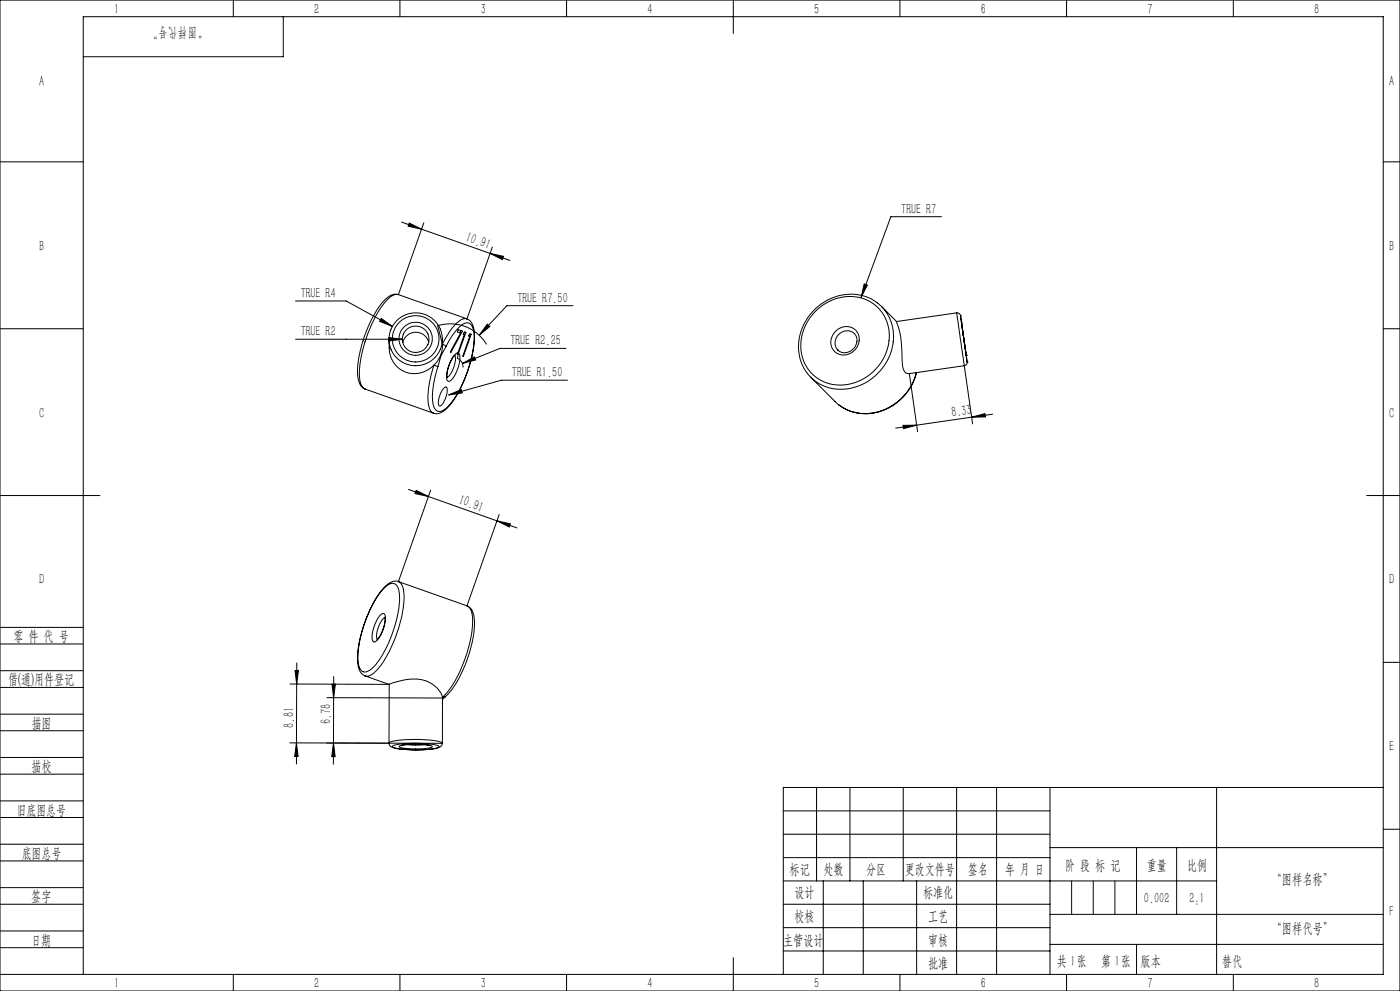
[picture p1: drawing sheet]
<svg xmlns="http://www.w3.org/2000/svg" width="420mm" height="297mm" viewBox="0 0 420 297" stroke-linecap="round" stroke-linejoin="round" font-family="sans-serif">
<g fill="none" stroke="#000" stroke-width=".3">
<path d="M0 0h420v297h-420zM70 0v5M85 5v12h-60M120 0v5M170 0v5M220 0v10M270 0v5M320 0v5M370 0v5M0 48.5h25M415 48.5h5M120.5 66.6l32.5 11.5"/>
<path d="M122.8 66.8l3.7 1.9-4.1-.9zM127.1 66.8l-7.6 21.5M147 75.9l4.1 .9-.4 1zM147.7 74l-7.6 21.6M282.4 64.9h-15.1l-9 24.2M0 98.5h25M88.7 90.2h15.2l13.8 7.6M114.4 95.4l3.3 2.4-3.8-1.5zM119.5 88.3a4.3 4.3 0 0 0-4.5 2 36 36 0 0 0-7.6 22.6 4 4 0 0 0 2.1 3.7M119.5 88.3a3.8 3.8 0 0 0-3.5 1.8 38 38 0 0 0-8.1 23.2 3.5 3.5 0 0 0 1.6 3.3l20.6 7.3a3.4 3.4 0 0 1-1.7-3.4v-1.9l.3-3.1 1.5-6M119.5 88.3l20.6 7.3M132 98.6a8 8 0 0 0-13.4-2 8 8 0 0 0 4.3 12.9 8 8 0 0 0 9.6-9.7l-.4-1.2"/>
<path d="M137.4 98.8l1.3 .4-3.4 6.4-.1-.3 3-5.5-1-.3zM138.3 99.1l-.4 .6M139.2 99.8l-.1 .3M140.1 95.6a4.5 4.5 0 0 1 2.2 4.6 37.2 37.2 0 0 1-7.8 21.7 4.4 4.4 0 0 1-4.4 2M140.1 95.6a3.3 3.3 0 0 0-3.3 1.4l-2 2.6-2.1 3.5M146.2 97.2l.7 .7-3.1 2.6zM171.9 91.6h-19.8l-8.3 8.9M244.8 93.1a13.3 13.3 0 0 1 18.6-.9 13.4 13.4 0 0 1-1.5 19.2 13.2 13.2 0 0 1-18.6 .4 13.4 13.4 0 0 1 1.5-18.7zM250.7 99.2a4 4 0 0 1 6-.3 4 4 0 0 1-.2 5.9 4 4 0 0 1-4.5 1.4 4 4 0 0 1-2.8-3.8l.6-1.9zM259.3 85.1l.9 .3-1.9 3.7zM264.4 91.8l4.5 4.6a28.4 28.4 0 0 1 1.8 11.8 4.8 4.8 0 0 0 1.2 3.6l.9 .2M287 93.8l.6 .1 .5 .7"/>
<path d="M287 93.8l2.3 15.8M287 93.8l-18.1 2.6M288.1 94.6l2 13.8M288.1 94.6l2 13.9M288.1 94.6h.1M288.4 96.6l1.4 9.9M288.4 96.6h.1M415 98.5h5M88.7 101.7h32M116.6 101.2l4.1 .5-4.1 .5zM116.7 101.9a10 10 0 0 0 1.4 6.9 7.7 7.7 0 0 0 12.1 .7M128.6 102.5a4 4 0 0 0-3.9-2.9 4 4 0 0 0-3.9 3.1"/>
<path d="M130.2 109.5l1.2 .3M132.7 101.5a9 9 0 0 1-2.5 8M132.7 103.1l1.1 .8M132.7 103.1l-1.4-5.5a12.7 12.7 0 0 1 14.7 5.6M133 116.4a.61 .61 0 0 1 .8-.4 .61 .61 0 0 1 .4 .9 6.4 6.4 0 0 1-2.2 4.8 .88 .88 0 0 1-.5-1.4l.6-2.3zM133.8 103.9a16.4 16.4 0 0 0-2.4 5.9M133.8 103.9l1.9-3.4a8.2 8.2 0 0 1 4.2-3.7 2.14 2.14 0 0 1 2.2 2.2 32.1 32.1 0 0 1-4.1 17.5l-2 3.3a6 6 0 0 1-4.3 3.5 2.71 2.71 0 0 1-1.9-3v-2.4l.3-3 1.3-5.1M134.6 118.4l3.8-1.6 .3 1zM136.4 106.5a7.2 7.2 0 0 1-1.4 5.8l-.9 .7M136.5 106.4a9.9 9.9 0 0 0-2.3 6.8M137.4 105.8a4.7 4.7 0 0 0-2.6 3.2l-.7 2.9a2.26 2.26 0 0 0 .4 2.4 4.1 4.1 0 0 0 2.5-3l.9-2.9a3 3 0 0 0-.4-2.6M137.4 105.8l-.2 .3 .1 .1 .2-.4"/>
<path d="M137.4 105.8l1.9-5.6-.3-.1 .4-.6 .4 .1-2.3 6.2M137.5 105.8l-.3 1.6 1.3 1.1 .4 1.6M138.7 108.9l3.6-1.9 .4 .9zM140.8 100.4l-.1 .3M141 100l.4 .2-2.4 6.6-.1-.1 2-5.9-.3-.1zM169.8 104.4h-19.8l-11.3 4.5M170.3 113.9h-19.8l-15.9 4.5M242.3 112a14.9 14.9 0 0 1 5-21.5 13.4 13.4 0 0 1 19.4 4.4 15.4 15.4 0 0 1-8.1 20.3 13.2 13.2 0 0 1-16.3-3.2M251.4 100.4a3.1 3.1 0 0 1 3.9-1.1 3.1 3.1 0 0 1 1.7 3.6 3.4 3.4 0 0 1-2.7 2.7 3.4 3.4 0 0 1-3.5-1.5 3.5 3.5 0 0 1 .6-3.7zM272.8 112l2.5 17.4M274.9 111.7a15.9 15.9 0 0 1-19.3 11.7 12.6 12.6 0 0 1-5.1-3.1l-7.3-7.2M275 111.7a15.7 15.7 0 0 1-20.4 11.3l-2.9-1.6"/>
<path d="M289.3 109.6l2.5 17.4M289.3 109.6l-16.5 2.4M289.8 106.5h.1M290.1 108.4v.7l-.8 .5M290.1 108.5h.1M270.9 127.5l4.1-.1-4 1.1zM275 127.4l-6.3 .9M291.5 125l-16.5 2.4M291.5 125l4-1 .1 1zM297.8 124.1l-6.3 .9M0 148.5h30M122.5 146.7l32.6 11.5"/>
<path d="M124.8 147l3.7 1.8-4-.9zM129.2 146.9l-9.7 27.4M149.1 156.1l4 .9-.3 .9zM149.8 154.2l-9.7 27.4M410 148.5h10M115.4 176.1a2.38 2.38 0 0 1 3.5-.8 8.5 8.5 0 0 1 .8 6.2 36 36 0 0 1-7.7 18.5 2.7 2.7 0 0 1-3.6 1 7.6 7.6 0 0 1-.9-5.9 36.9 36.9 0 0 1 7.5-18.6zM119.5 174.3a4.3 4.3 0 0 0-4.4 1.9 37.1 37.1 0 0 0-7.8 22.3 4.3 4.3 0 0 0 2.2 4.1M119.5 174.3a3.5 3.5 0 0 1 1.6 3.3 38.4 38.4 0 0 1-8 23.2 3.7 3.7 0 0 1-3.6 1.8M119.5 174.3l20.6 7.3M0 193h25M0 188h25M89 198.7l-.1 23.9"/>
<path d="M114.1 184.4a.84 .84 0 0 1 1-.5 .84 .84 0 0 1 .5 1.1 9.8 9.8 0 0 1-3.1 7.4 .91 .91 0 0 1-.9-1.3 11.8 11.8 0 0 1 2.5-6.7zM115.5 185a9.7 9.7 0 0 1-2.4 6.7M115.5 185.1a7 7 0 0 0-2.3 6.5M140.1 181.6a4.4 4.4 0 0 1 2.2 4.6 36.8 36.8 0 0 1-8.1 22.1l-.7 .5M140.1 181.6a3.4 3.4 0 0 1 1.6 3.3 38.1 38.1 0 0 1-8.2 23.3l-.8 .8M415 198.5h5M0 206h25M0 201h25M0 219h25M0 214h25M87 205l29.8 .1M88.5 200.9h1l-.5 4.1z"/>
<path d="M98.1 209.1l34.7 .1M99.6 205h1l-.5 4.1zM100.1 209.1l-.1 13.6M100.1 202.7v6.4M109.5 202.6l7.3 2.5M116.8 205.1a18.6 18.6 0 0 1 10.6-1.2 7.9 7.9 0 0 1 5.3 5.1M116.8 205.1l-.1 17.6M132.7 209l.1 .2M132.8 209.2l-.1 13.6M133.5 208.8l-.7 .9M133.5 208.8l-.8 .2M0 232h25"/>
<path d="M0 227h25M87 222.6l29.7 .1M88.9 222.6v6.4M88.9 222.6l.5 4.1h-1zM98 222.7l34.7 .1M100 222.7l.5 4.1h-1zM100 222.7v6.3M116.7 222.7v.1a2.04 2.04 0 0 0 2.2 1.5l5.8 .5M116.7 222.7a3.5 3.5 0 0 1 2.6-.8 36.1 36.1 0 0 1 13.2 .6l.2 .3M117.8 223.6a28.7 28.7 0 0 1 13.8 0l.1 .1a1.37 1.37 0 0 1-1.5 .7 31.9 31.9 0 0 1-12.4-.5zM119.7 223.7a19 19 0 0 1 9.9 0 .86 .86 0 0 1-1.1 .5 20.4 20.4 0 0 1-8.8-.4zM120.3 223.4l2.5-.3a18.7 18.7 0 0 1 6.2 .4"/>
<path d="M122 223.2h5.5M132.7 222.8a1.78 1.78 0 0 1-1.9 1.5l-6.1 .5M245 236v28M255 236v28M271 236v28M287 236v56M299 236v56M315 236v56M365 236v56M415 236h-180v56M0 245h25M0 240h25"/>
<path d="M0 258h25M0 253h25M235 243h80M235 250h80M235 257h80M315 254h100M341 254v20M353 254v20M415 248.5h5M0 271h25M0 266h25M0 279h25"/>
<path d="M235 271h80M235 264h130M235 278h80M247 264v28M259 264v28M275 264v28M315 274h100M0 284h25M0 292h415v-287h-390v287M70 292v5M120 292v5M170 292v5"/>
<path d="M220 287v10M235 285h80M270 292v5M315 283h100M320 292v5M370 292v5"/>
<circle cx="124.7" cy="101.5" r="5"/>
<circle cx="124.7" cy="101.5" r="7"/>
<circle cx="124.7" cy="101.7" r="4"/>
</g>
<path d="M321.5 264v10M328 264v10M334.5 264v10M341 283v9" fill="none" stroke="#0a0605" stroke-width=".3"/>
<g fill="#000">
<path d="M147 75.9l4.1 .9-.4 1zM122.8 66.8l3.7 1.9-4.1-.9z"/>
<path d="M146.2 97.2l-2.4 3.3 3.1-2.6zM138.7 108.9l4-1-.4-.9zM134.6 118.4l4.1-.6-.3-1zM116.6 101.2v1l4.1-.5zM114.4 95.4l-.5 .9 3.8 1.5zM259.3 85.1l-1 4 1.9-3.7z"/>
<path d="M270.9 127.5l4.1-.1-4 1.1zM291.5 125l4-1 .1 1z"/>
<path d="M149.1 156.1l4 .9-.3 .9zM124.8 147l3.7 1.8-4-.9z"/>
<path d="M88.5 200.9h1l-.5 4.1zM88.9 222.6l.5 4.1h-1z"/>
<path d="M100 222.7l.5 4.1h-1zM99.6 205h1l-.5 4.1z"/>
</g>
<g font-size="4.4">
<text x="34.2" y="4.1">1</text>
<text x="94.2" y="4.1">2</text>
<text x="144.2" y="4.1">3</text>
<text x="194.2" y="4.1">4</text>
<text x="244.2" y="4.1">5</text>
<text x="294.2" y="4.1">6</text>
<text x="344.2" y="4.1">7</text>
<text x="394.2" y="4.1">8</text>
<text x="11.7" y="25.9">A</text>
<text x="416.7" y="25.9">A</text>
<text x="270.4" y="64">TRUE R7</text>
<text x="11.7" y="75.1">B</text>
<text x="139.4" y="72.3" transform="rotate(19 139.4 72.3)">10.91</text>
<text x="416.7" y="75.1">B</text>
<text x="90.2" y="89.3">TRUE R4</text>
<text x="155.2" y="90.7">TRUE R7.50</text>
<text x="90.2" y="100.8">TRUE R2</text>
<text x="153.1" y="103.5">TRUE R2.25</text>
<text x="153.6" y="113">TRUE R1.50</text>
<text x="11.7" y="125.1">C</text>
<text x="285.6" y="125" transform="rotate(-8 285.6 125)">8.33</text>
<text x="416.7" y="125.1">C</text>
<text x="137.3" y="151" transform="rotate(19 137.3 151)">10.91</text>
<text x="11.7" y="175.1">D</text>
<text x="416.7" y="175.1">D</text>
<text x="4" y="192">零 件 代 号</text>
<text x="2.5" y="205.1">借(通)用件登记</text>
<text x="9.5" y="218.1">描图</text>
<text x="88.1" y="218.1" transform="rotate(-90 88.1 218.1)">8.81</text>
<text x="99.2" y="217.1" transform="rotate(-90 99.2 217.1)">6.78</text>
<text x="416.7" y="225.1">E</text>
<text x="9.5" y="231.1">描校</text>
<text x="5" y="244.2">旧底图总号</text>
<text x="6.5" y="257.2">底图总号</text>
<text x="236.9" y="261.9">标记</text>
<text x="247.1" y="261.9">处数</text>
<text x="259.9" y="261.9">分区</text>
<text x="271.5" y="261.9">更改文件号</text>
<text x="290.4" y="261.9">签名</text>
<text x="301.5" y="261.9">年 月 日</text>
<text x="319.5" y="260.6">阶 段 标 记</text>
<text x="344" y="260.6">重量</text>
<text x="356.1" y="260.6">比例</text>
<text x="238.3" y="268.9">设计</text>
<text x="276.9" y="268.9">标准化</text>
<text x="381.5" y="264.8">“图样名称”</text>
<text x="9.4" y="270.1">签字</text>
<text x="343.2" y="270.7">0.002</text>
<text x="356.8" y="270.7">2:1</text>
<text x="416.8" y="274.4">F</text>
<text x="238.3" y="276.1">校核</text>
<text x="278.4" y="276">工艺</text>
<text x="381.5" y="279.6">“图样代号”</text>
<text x="9.4" y="283.2">日期</text>
<text x="234.9" y="283.3">主管设计</text>
<text x="278.4" y="283.3">审核</text>
<text x="278.4" y="290.2">批准</text>
<text x="317.1" y="289.4">共 张</text>
<text x="321.1" y="289.4">1</text>
<text x="330.3" y="289.4">第 张</text>
<text x="334.5" y="289.4">1</text>
<text x="342.1" y="289.4">版本</text>
<text x="34.2" y="296.1">1</text>
<text x="94.2" y="296.1">2</text>
<text x="144.2" y="296.1">3</text>
<text x="194.2" y="296.1">4</text>
<text x="244.2" y="296.1">5</text>
<text x="294.2" y="296.1">6</text>
<text x="344.2" y="296.1">7</text>
<text x="394.2" y="296.1">8</text>
</g>
<text font-size="4.4" fill="#0a0605" x="366.6" y="289.4">替代</text>
<text font-size="4.3" fill="#0a0605" x="62.9" y="7.8" transform="rotate(-180 62.9 7.8)">“图样代号”</text>
</svg>
